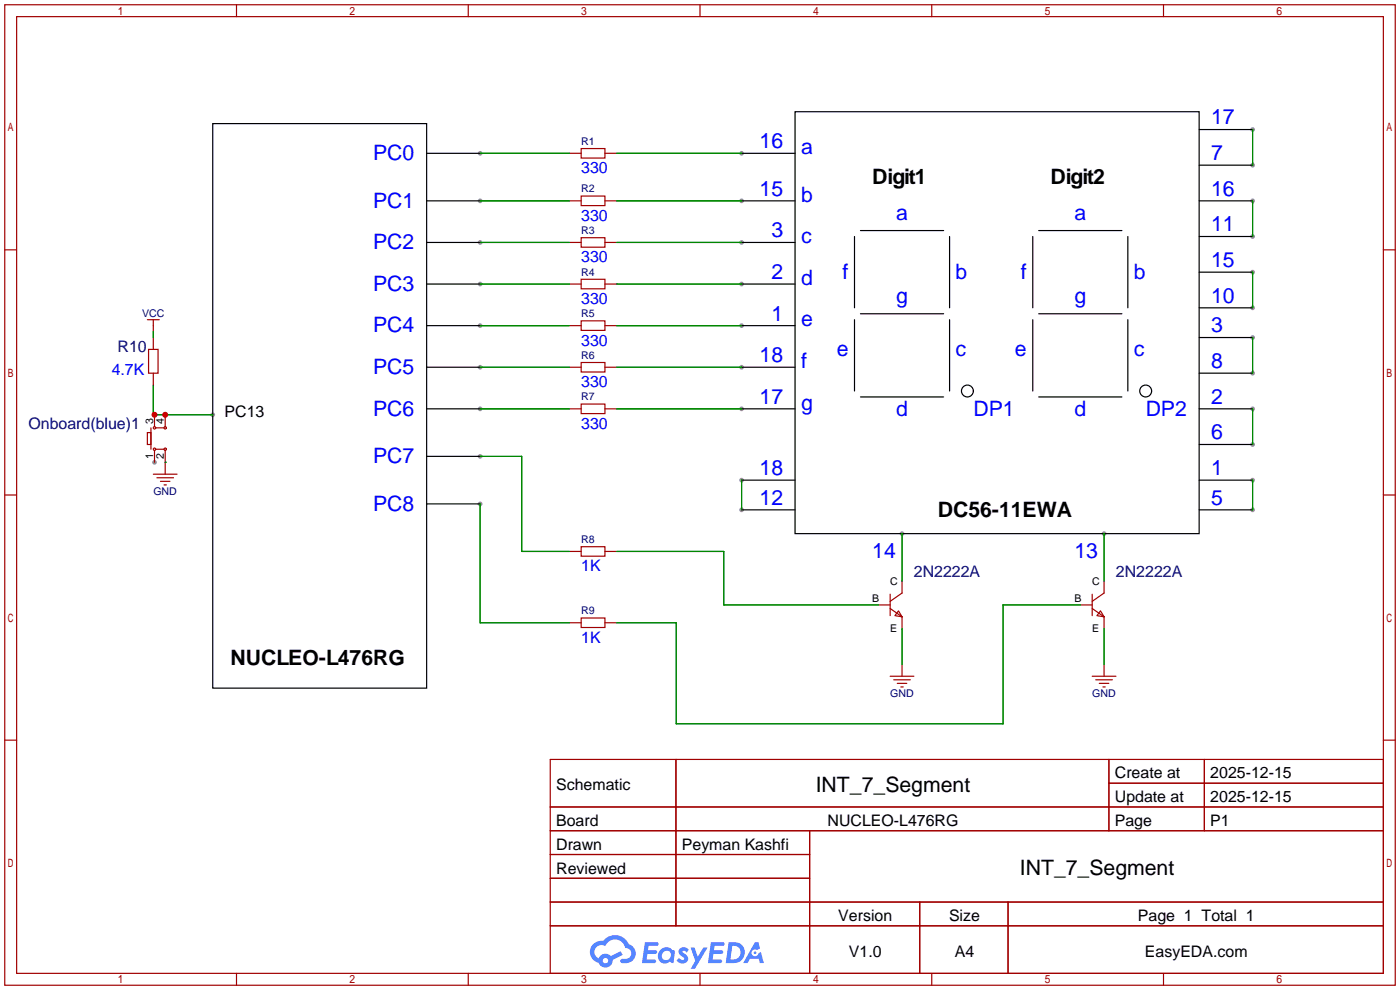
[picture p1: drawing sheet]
<svg xmlns="http://www.w3.org/2000/svg" width="299mm" height="212mm" viewBox="0 0 299 212" stroke-linecap="round" stroke-linejoin="round" font-family="sans-serif">
<g fill="#999">
<circle cx="33" cy="98.8" r=".51"/>
<circle cx="267.7" cy="27.7" r=".51"/>
<circle cx="267.7" cy="35.3" r=".51"/>
<circle cx="267.7" cy="42.9" r=".51"/>
<circle cx="267.7" cy="50.5" r=".51"/>
<circle cx="267.7" cy="58.2" r=".51"/>
<circle cx="267.7" cy="65.8" r=".51"/>
<circle cx="267.7" cy="72.1" r=".51"/>
<circle cx="267.7" cy="79.8" r=".51"/>
<circle cx="267.7" cy="87.4" r=".51"/>
<circle cx="267.7" cy="95" r=".51"/>
<circle cx="267.7" cy="102.6" r=".51"/>
<circle cx="267.7" cy="109" r=".51"/>
<circle cx="236" cy="114" r=".51"/>
<circle cx="192.8" cy="114" r=".51"/>
<circle cx="158.5" cy="109" r=".51"/>
<circle cx="158.5" cy="102.6" r=".51"/>
<circle cx="158.5" cy="32.8" r=".51"/>
<circle cx="158.5" cy="42.9" r=".51"/>
<circle cx="158.5" cy="51.8" r=".51"/>
<circle cx="158.5" cy="60.7" r=".51"/>
<circle cx="158.5" cy="69.6" r=".51"/>
<circle cx="158.5" cy="78.5" r=".51"/>
<circle cx="158.5" cy="87.4" r=".51"/>
<circle cx="102.6" cy="97.5" r=".51"/>
<circle cx="102.6" cy="107.7" r=".51"/>
<circle cx="102.6" cy="32.8" r=".51"/>
<circle cx="102.6" cy="42.9" r=".51"/>
<circle cx="102.6" cy="51.8" r=".51"/>
<circle cx="102.6" cy="60.7" r=".51"/>
<circle cx="102.6" cy="69.6" r=".51"/>
<circle cx="102.6" cy="78.5" r=".51"/>
<circle cx="102.6" cy="87.4" r=".51"/>
<circle cx="45.5" cy="88.6" r=".51"/>
</g>
<g fill="none" stroke="#a10000" stroke-width=".25">
<path d="M1 1h297.2v209.6h-297.2zM3.6 3.6h292.1v204.4h-292.1zM50.5 1v2.6M100.1 1v2.6M149.6 1v2.6M199.1 1v2.6M248.7 1v2.6M1 53.4h2.6M295.7 53.4h2.5M1 105.8h2.6M295.7 105.8h2.5M1 158.2h2.6"/>
<path d="M295.7 158.2h2.5M117.6 162.3h178.1v45.7h-178.1zM117.6 172.5h178.1M117.6 177.5h178.1M144.5 162.3v35.6M173 177.5v30.5M237 162.3v15.2M237 167.4h58.7M257.4 162.3v15.2M117.6 182.6h55.4M117.6 192.8h178.1M117.6 187.7h55.4"/>
<path d="M117.6 197.9h178.1M196.6 192.8v15.2M215.4 192.8v15.2M50.5 208v2.6M100.1 208v2.6M149.6 208v2.6M199.1 208v2.6M248.7 208v2.6"/>
</g>
<g fill="#5487ff">
<path d="M145.3 202.7a1.3 1.3 0 0 1 1.9 .3l-.4 .6a.54 .54 0 0 0-.9-.2l.1 .2a1.34 1.34 0 0 1 .9 1.8 1.47 1.47 0 0 1-2.3-.1l.5-.6 .8 .5a.31 .31 0 0 0 .4-.3 .31 .31 0 0 0-.3-.4 1.12 1.12 0 0 1-.7-1.8z"/>
<path d="M147.6 202.5h.9l.6 2 1.2-2h.9l-2.7 4.6h-.9l1-1.7z"/>
<path d="M137.8 201.4h1.7a1.31 1.31 0 0 1 1.2 .2 .4 .4 0 0 1-.3 .5l-1.8 .1-.1 .9h1.6a.4 .4 0 0 1 .4 .4 .4 .4 0 0 1-.5 .4h-1.6l-.2 1.2h1.4a.46 .46 0 0 1 .5 0 .46 .46 0 0 1 .1 .5l-.4 .2h-2.6z"/>
<path d="M151.9 201.4h1.7a1.32 1.32 0 0 1 1.2 .2 .39 .39 0 0 1-.3 .5l-1.8 .1-.1 .9h1.6a.4 .4 0 0 1 .4 .4 .4 .4 0 0 1-.4 .4h-1.7l-.2 1.2h1.4a.46 .46 0 0 1 .5 0 .46 .46 0 0 1 .1 .5l-.4 .2h-2.6z"/>
<path d="M161.3 201.4h.8l.3 1.3-.6 .4a.75 .75 0 0 0-1.1 .3 .75 .75 0 0 0 .5 1 .75 .75 0 0 0 .9-.7l.5-.2 .6 2.3h-.8l-.3-.9h-1.8l-.5 .9h-1z"/>
<path d="M155.7 201.4l-.6 4.4h1.5a2.27 2.27 0 0 0 2.6-2.2 2.27 2.27 0 0 0-2.7-2.2zM156.5 202.1a1.5 1.5 0 0 1 1.8 1.6 1.5 1.5 0 0 1-1.9 1.4h-.3z"/>
<path d="M141.2 203a1.6 1.6 0 0 0-.3 2.3 1.6 1.6 0 0 0 2.3 .2l.7 .3 .3-2.4-.1-.3-.5-.1a1.58 1.58 0 0 0-2.4 0zM141.8 203.5a.98 .98 0 0 1 1.6 .4 .98 .98 0 0 1-1.1 1.3 .94 .94 0 0 1-.9-.7 .94 .94 0 0 1 .4-1z"/>
<path d="M126.8 201.8a2.37 2.37 0 0 0 1.1 4 1.54 1.54 0 0 0 1.8 1 1.54 1.54 0 0 0 1.2-1.6l2.2-1.1-.5-.8-2 1a1.57 1.57 0 0 0-2.7 .5 1.5 1.5 0 0 1-.7-2.1 1.5 1.5 0 0 1 2.2-.5 2.23 2.23 0 0 1 2.3-1.4 2.23 2.23 0 0 1 2 1.8 1.16 1.16 0 0 1 1.2 1.1 1.16 1.16 0 0 1-1.1 1.2h-.7a.47 .47 0 0 0-.5 .4 .47 .47 0 0 0 .4 .5 2.17 2.17 0 0 0 2.5-.9 2.17 2.17 0 0 0-.3-2.7l-.8-.4a3.2 3.2 0 0 0-5.5-.7l-1.1 .1zM128.8 205.3a.6 .6 0 0 1 1.2 0 .6 .6 0 0 1-1.2 0z"/>
<circle cx="161.4" cy="203.6" r=".28"/>
</g>
<g fill="none" stroke="#000" stroke-width=".25">
<path d="M45.5 26.4h45.7v120.7h-45.7zM91.2 32.8h11.4M158.5 32.8h11.4M169.9 23.9h86.4v90.1h-86.4zM256.3 27.7h11.4M256.3 35.3h11.4M91.2 42.9h11.4M91.2 51.8h11.4M158.5 42.9h11.4M158.5 51.8h11.4M182.6 50.5v15.3M183.9 49.3h17.8"/>
<path d="M202.9 50.5v15.3M220.7 50.5v15.3M222 49.3h17.8M241 50.5v15.3M256.3 42.9h11.4M256.3 50.5h11.4M256.3 58.2h11.4M91.2 60.7h11.4M91.2 69.6h11.4M91.2 78.5h11.4M158.5 60.7h11.4M158.5 69.6h11.4"/>
<path d="M158.5 78.5h11.4M182.6 68.3v15.3M183.9 67.1h17.8M202.9 68.3v15.3M220.7 68.3v15.3M222 67.1h17.8M241 68.3v15.3M256.3 79.8h11.4M256.3 72.1h11.4M256.3 65.8h11.4M91.2 87.4h11.4M91.2 97.5h11.4"/>
<path d="M158.5 87.4h11.4M183.9 84.8h17.8M222 84.8h17.8M256.3 95h11.4M256.3 87.4h11.4M91.2 107.7h11.4M158.5 109h11.4M158.5 102.6h11.4M256.3 109h11.4M256.3 102.6h11.4"/>
<circle cx="206.8" cy="83.6" r="1.27"/>
<circle cx="244.9" cy="83.6" r="1.27"/>
</g>
<g fill="none" stroke="#008700" stroke-width=".25">
<path d="M102.6 32.8h19.1M131.8 32.8h26.7M267.7 27.7v7.6M102.6 42.9h19.1M102.6 51.8h19.1M131.8 42.9h26.7M131.8 51.8h26.7M267.7 42.9v7.6M267.7 58.2v7.6M32.8 70.9v1.2M102.6 60.7h19.1M102.6 69.6h19.1"/>
<path d="M102.6 78.5h19.1M131.8 60.7h26.7M131.8 69.6h26.7M131.8 78.5h26.7M267.7 72.1v7.7M32.8 82.3v6.3h12.7M35.3 98.8h.1M102.6 87.4h19.1M102.6 97.5h8.9v20.4h10.2M131.8 87.4h26.7M267.7 87.4v7.6M102.6 107.7v25.4h19.1"/>
<path d="M131.8 117.9h22.9v11.4h33M158.5 102.6v6.4M192.8 114v10.2M236 114v10.2M267.7 102.6v6.4M192.8 134.4v7.6M230.9 129.3h-16.5v25.4h-69.9v-21.6h-12.7M236 134.4v7.6"/>
</g>
<g fill="none" stroke="#a10000" stroke-width=".25">
<path d="M121.7 32.8h2.5M124.2 31.8h5.1v2h-5.1zM129.3 32.8h2.5M121.7 42.9h2.5M121.7 51.8h2.5M124.2 41.9h5.1v2h-5.1zM124.2 50.8h5.1v2h-5.1zM124.2 59.7h5.1v2h-5.1zM129.3 42.9h2.5M129.3 51.8h2.5M31.5 68.3h2.5M31.7 74.7h2.1v5.1h-2.1z"/>
<path d="M32.8 68.3v2.6M32.8 72.1v2.6M32.8 79.8v2.5M121.7 60.7h2.5M121.7 69.6h2.5M121.7 78.5h2.5M124.2 68.6h5.1v2h-5.1zM124.2 77.5h5.1v2h-5.1zM129.3 60.7h2.5M129.3 69.6h2.5M129.3 78.5h2.5M31.5 92.5h.8v2.5h-.8z"/>
<path d="M32.3 91.4v4.6M33 88.6v2.6M33 96.3v2.5M33.3 96h1.8M33.3 91.4h1.8M35.3 88.6v2.6M35.3 96.3v5M121.7 87.4h2.5M124.2 86.4h5.1v2h-5.1zM129.3 87.4h2.5M32.8 101.3h5M33.5 102.1h3.6"/>
<path d="M34.3 102.9h2M35.1 103.6h.5M121.7 117.9h2.5M124.2 116.8h5.1v2.1h-5.1zM129.3 117.9h2.5M121.7 133.1h2.5M124.2 132.1h5.1v2h-5.1zM129.3 133.1h2.5M187.7 129.3h2.5M190.2 130l2.6 1.8M190.2 127v4.6M192 130.6l.8 1.2-1.5-.2z"/>
<path d="M192.8 124.2v2.5l-2.6 1.8M192.8 131.8v2.6M230.9 129.3h2.5M233.4 130l2.6 1.8M233.4 127v4.6M235.2 130.6l.8 1.2-1.6-.2zM236 124.2v2.5l-2.6 1.8M236 131.8v2.6M190.2 144.5h5.1M191 145.3h3.6M191.8 146.1h2M192.5 146.8h.5"/>
<path d="M192.8 142v2.5M233.4 144.5h5.1M234.2 145.3h3.5M234.9 146.1h2.1M235.7 146.8h.5M236 142v2.5"/>
<circle cx="33" cy="96" r=".25"/>
<circle cx="33" cy="91.4" r=".25"/>
<circle cx="35.3" cy="91.4" r=".25"/>
<circle cx="35.3" cy="96" r=".25"/>
</g>
<g fill="#c00">
<circle cx="33" cy="88.6" r=".63"/>
<circle cx="35.3" cy="88.6" r=".63"/>
</g>
<g font-size="4.5" fill="#00f">
<text x="258.8" y="26.6">17</text>
<text x="79.8" y="34.2">PC0</text>
<text x="162.3" y="31.7">16</text>
<text x="171.2" y="32.9">a</text>
<text x="258.8" y="34.2">7</text>
<text x="162.3" y="41.8">15</text>
<text x="258.8" y="41.8">16</text>
<text x="79.8" y="44.4">PC1</text>
<text x="171.2" y="43.1">b</text>
<text x="191.5" y="46.9">a</text>
<text x="229.6" y="46.9">a</text>
<text x="79.8" y="53.3">PC2</text>
<text x="164.9" y="50.7">3</text>
<text x="171.2" y="52">c</text>
<text x="258.8" y="49.5">11</text>
<text x="164.9" y="59.6">2</text>
<text x="180.1" y="59.6">f</text>
<text x="204.2" y="59.6">b</text>
<text x="218.2" y="59.6">f</text>
<text x="242.3" y="59.6">b</text>
<text x="258.8" y="57.1">15</text>
<text x="79.8" y="62.2">PC3</text>
<text x="171.2" y="60.9">d</text>
<text x="191.5" y="64.7">g</text>
<text x="229.6" y="64.7">g</text>
<text x="258.8" y="64.7">10</text>
<text x="79.8" y="71">PC4</text>
<text x="164.9" y="68.5">1</text>
<text x="171.2" y="69.8">e</text>
<text x="258.8" y="71">3</text>
<text x="162.3" y="77.4">18</text>
<text x="178.8" y="76.1">e</text>
<text x="204.2" y="76.1">c</text>
<text x="216.9" y="76.1">e</text>
<text x="242.3" y="76.1">c</text>
<text x="79.8" y="79.9">PC5</text>
<text x="171.2" y="78.7">f</text>
<text x="258.8" y="78.7">8</text>
<text x="79.8" y="88.8">PC6</text>
<text x="162.3" y="86.3">17</text>
<text x="171.2" y="87.6">g</text>
<text x="191.5" y="88.8">d</text>
<text x="208" y="88.8">DP1</text>
<text x="229.6" y="88.8">d</text>
<text x="244.9" y="88.8">DP2</text>
<text x="258.8" y="86.3">2</text>
<text x="258.8" y="93.9">6</text>
<text x="79.8" y="99">PC7</text>
<text x="162.3" y="101.5">18</text>
<text x="258.8" y="101.5">1</text>
<text x="162.3" y="107.9">12</text>
<text x="258.8" y="107.9">5</text>
<text x="79.8" y="109.1">PC8</text>
<text x="186.4" y="119.3">14</text>
<text x="229.6" y="119.3">13</text>
</g>
<g font-size="4.5">
<text x="186.4" y="39.3">Digit1</text>
<text x="224.5" y="39.3">Digit2</text>
<text x="200.4" y="110.4">DC56-11EWA</text>
<text x="49.3" y="142.2">NUCLEO-L476RG</text>
<text x="174.3" y="169.2">INT_7_Segment</text>
<text x="218" y="187">INT_7_Segment</text>
</g>
<g font-size="3.4" fill="#00f">
<text x="124.2" y="37">330</text>
<text x="124.2" y="47.2">330</text>
<text x="124.2" y="56.1">330</text>
<text x="124.2" y="65">330</text>
<text x="124.2" y="73.9">330</text>
<text x="23.9" y="80.2">4.7K</text>
<text x="124.2" y="82.8">330</text>
<text x="124.2" y="91.6">330</text>
<text x="124.2" y="122.1">1K</text>
<text x="124.2" y="137.4">1K</text>
</g>
<g font-size="3.4" fill="#000080">
<text x="25.1" y="75.1">R10</text>
<text x="6.1" y="91.6">Onboard(blue)1</text>
<text x="195.3" y="123.4">2N2222A</text>
<text x="238.5" y="123.4">2N2222A</text>
</g>
<g font-size="3.4">
<text x="48" y="89.1">PC13</text>
<text x="238.3" y="166.4">Create at</text>
<text x="258.7" y="166.4">2025-12-15</text>
<text x="118.9" y="168.9">Schematic</text>
<text x="238.3" y="171.4">Update at</text>
<text x="258.7" y="171.4">2025-12-15</text>
<text x="118.9" y="176.5">Board</text>
<text x="176.9" y="176.5">NUCLEO-L476RG</text>
<text x="238.3" y="176.5">Page</text>
<text x="258.7" y="176.5">P1</text>
<text x="118.9" y="181.6">Drawn</text>
<text x="145.7" y="181.6">Peyman Kashfi</text>
<text x="118.9" y="186.7">Reviewed</text>
<text x="179.2" y="196.8">Version</text>
<text x="202.8" y="196.8">Size</text>
<text x="243.2" y="196.8">Page 1 Total 1</text>
<text x="181.4" y="204.5">V1.0</text>
<text x="204.1" y="204.5">A4</text>
<text x="244.7" y="204.5">EasyEDA.com</text>
</g>
<g font-size="2.3" fill="#000080">
<text x="124.2" y="31">R1</text>
<text x="124.2" y="41.1">R2</text>
<text x="124.2" y="50">R3</text>
<text x="124.2" y="58.9">R4</text>
<text x="30.4" y="67.8">VCC</text>
<text x="124.2" y="67.8">R5</text>
<text x="124.2" y="76.7">R6</text>
<text x="124.2" y="85.6">R7</text>
<text x="32.8" y="105.9">GND</text>
<text x="124.2" y="116">R8</text>
<text x="124.2" y="131.3">R9</text>
<text x="190.3" y="149.1">GND</text>
<text x="233.4" y="149.1">GND</text>
</g>
<g font-size="2.3">
<text x="32.7" y="90.7" transform="rotate(-90 32.7 90.7)">3</text>
<text x="35" y="90.7" transform="rotate(-90 35 90.7)">4</text>
<text x="32.7" y="98" transform="rotate(-90 32.7 98)">1</text>
<text x="35" y="98" transform="rotate(-90 35 98)">2</text>
<text x="190.2" y="124.9">C</text>
<text x="233.4" y="124.9">C</text>
<text x="186.4" y="128.7">B</text>
<text x="229.6" y="128.7">B</text>
<text x="190.2" y="135.1">E</text>
<text x="233.4" y="135.1">E</text>
</g>
</svg>
